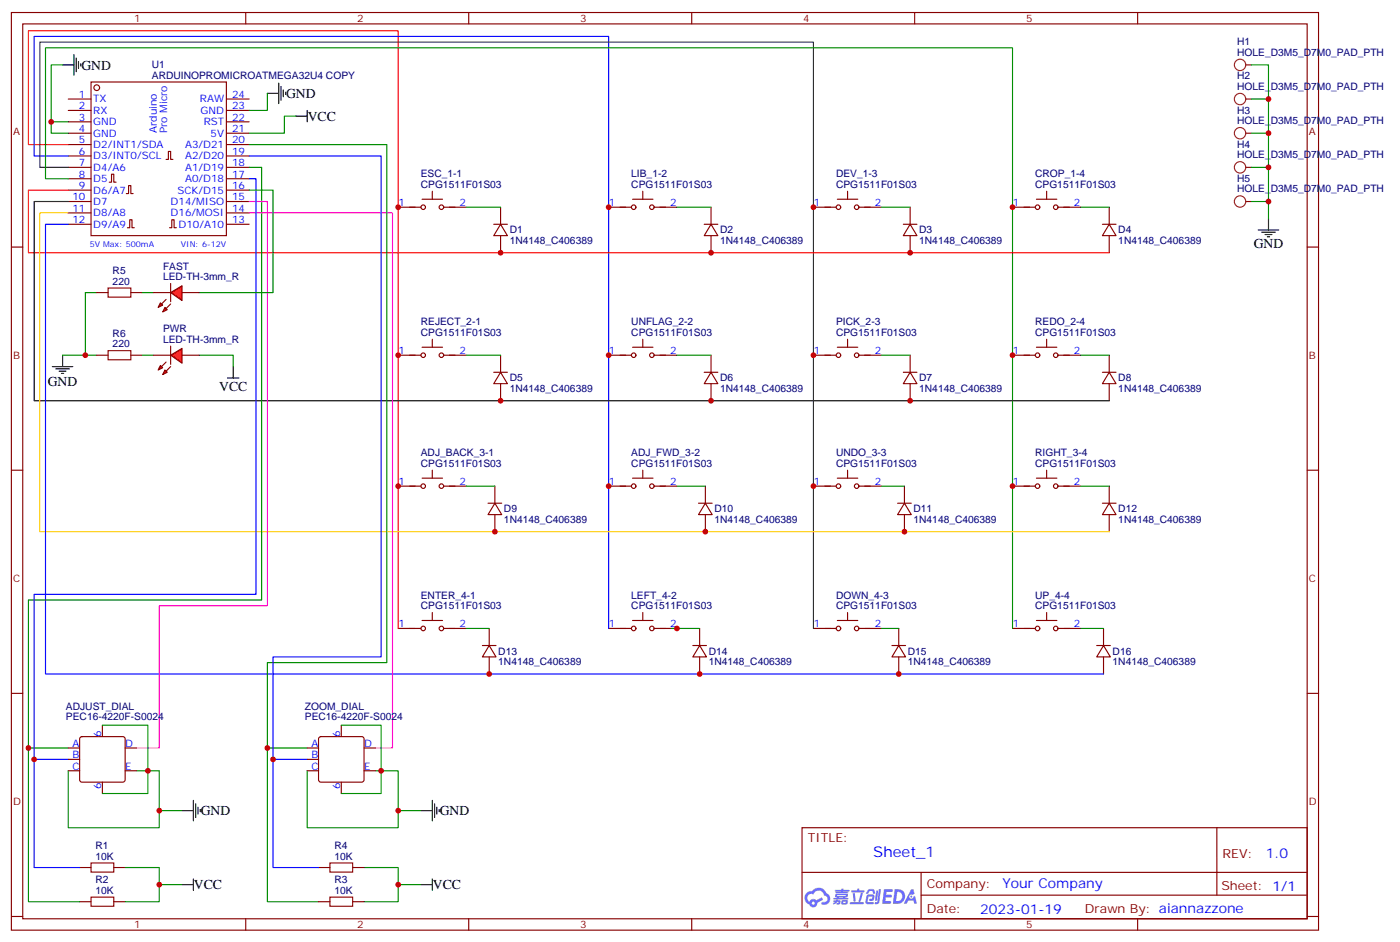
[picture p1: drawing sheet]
# EasyEDA schematic Lightroom_Schematic.json
TITLE: Sheet_1; REV: 1.0; Date: 2023-01-19; Sheet: 1/1; Drawn By: aiannazzone; Company: Your Company

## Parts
ADJ_BACK_3-1  CPG1511F01S03  [KEY-TH_CPG1511F01S0X]
ADJ_FWD_3-2  CPG1511F01S03  [KEY-TH_CPG1511F01S0X]
ADJUST_DIAL  PEC16-4220F-S0024  [SW-SMD_PEC16-4220F-S0024]
CROP_1-4  CPG1511F01S03  [KEY-TH_CPG1511F01S0X]
D1  1N4148_C406389  [DO-35_BD2.0-L4.2-P8.20-D0.5-RD]
D2  1N4148_C406389  [DO-35_BD2.0-L4.2-P8.20-D0.5-RD]
D3  1N4148_C406389  [DO-35_BD2.0-L4.2-P8.20-D0.5-RD]
D4  1N4148_C406389  [DO-35_BD2.0-L4.2-P8.20-D0.5-RD]
D5  1N4148_C406389  [DO-35_BD2.0-L4.2-P8.20-D0.5-RD]
D6  1N4148_C406389  [DO-35_BD2.0-L4.2-P8.20-D0.5-RD]
D7  1N4148_C406389  [DO-35_BD2.0-L4.2-P8.20-D0.5-RD]
D8  1N4148_C406389  [DO-35_BD2.0-L4.2-P8.20-D0.5-RD]
D9  1N4148_C406389  [DO-35_BD2.0-L4.2-P8.20-D0.5-RD]
D10  1N4148_C406389  [DO-35_BD2.0-L4.2-P8.20-D0.5-RD]
D11  1N4148_C406389  [DO-35_BD2.0-L4.2-P8.20-D0.5-RD]
D12  1N4148_C406389  [DO-35_BD2.0-L4.2-P8.20-D0.5-RD]
D13  1N4148_C406389  [DO-35_BD2.0-L4.2-P8.20-D0.5-RD]
D14  1N4148_C406389  [DO-35_BD2.0-L4.2-P8.20-D0.5-RD]
D15  1N4148_C406389  [DO-35_BD2.0-L4.2-P8.20-D0.5-RD]
D16  1N4148_C406389  [DO-35_BD2.0-L4.2-P8.20-D0.5-RD]
DEV_1-3  CPG1511F01S03  [KEY-TH_CPG1511F01S0X]
DOWN_4-3  CPG1511F01S03  [KEY-TH_CPG1511F01S0X]
ENTER_4-1  CPG1511F01S03  [KEY-TH_CPG1511F01S0X]
ESC_1-1  CPG1511F01S03  [KEY-TH_CPG1511F01S0X]
FAST  LED-TH-3mm_R  [LED-TH_BD3.0_RED]
H1  HOLE_D3M5_D7M0_PAD_PTH  [HOLE_D3M5_D7M0_PAD_PTH]
H2  HOLE_D3M5_D7M0_PAD_PTH  [HOLE_D3M5_D7M0_PAD_PTH]
H3  HOLE_D3M5_D7M0_PAD_PTH  [HOLE_D3M5_D7M0_PAD_PTH]
H4  HOLE_D3M5_D7M0_PAD_PTH  [HOLE_D3M5_D7M0_PAD_PTH]
H5  HOLE_D3M5_D7M0_PAD_PTH  [HOLE_D3M5_D7M0_PAD_PTH]
LEFT_4-2  CPG1511F01S03  [KEY-TH_CPG1511F01S0X]
LIB_1-2  CPG1511F01S03  [KEY-TH_CPG1511F01S0X]
PICK_2-3  CPG1511F01S03  [KEY-TH_CPG1511F01S0X]
PWR  LED-TH-3mm_R  [LED-TH_BD3.0_RED]
R1  10K  [RES-TH_BD4.0-L11.5-P15.50-D0.7]
R2  10K  [RES-TH_BD4.0-L11.5-P15.50-D0.7]
R3  10K  [RES-TH_BD4.0-L11.5-P15.50-D0.7]
R4  10K  [RES-TH_BD4.0-L11.5-P15.50-D0.7]
R5  220  [RES-TH_BD4.0-L11.5-P15.50-D0.7]
R6  220  [RES-TH_BD4.0-L11.5-P15.50-D0.7]
REDO_2-4  CPG1511F01S03  [KEY-TH_CPG1511F01S0X]
REJECT_2-1  CPG1511F01S03  [KEY-TH_CPG1511F01S0X]
RIGHT_3-4  CPG1511F01S03  [KEY-TH_CPG1511F01S0X]
U1  ARDUINOPROMICROATMEGA32U4 COPY  [ARDUINOPROMICRO]
UNDO_3-3  CPG1511F01S03  [KEY-TH_CPG1511F01S0X]
UNFLAG_2-2  CPG1511F01S03  [KEY-TH_CPG1511F01S0X]
UP_4-4  CPG1511F01S03  [KEY-TH_CPG1511F01S0X]
ZOOM_DIAL  PEC16-4220F-S0024  [SW-SMD_PEC16-4220F-S0024]

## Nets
GND: ADJUST_DIAL.6 ADJUST_DIAL.C ADJUST_DIAL.E H1.1 H2.1 H3.1 H4.1 H5.1 R5.1 R6.1 U1.3(GND) U1.4(GND) U1.23(GND) ZOOM_DIAL.6 ZOOM_DIAL.C ZOOM_DIAL.E
VCC: PWR.1 R1.2 R2.2 R3.2 R4.2 U1.21(5V)
ADJ_BACK_3-1_2: ADJ_BACK_3-1.2 D9.1(C)
ADJ_FWD_3-2_2: ADJ_FWD_3-2.2 D10.1(C)
CROP_1-4_2: CROP_1-4.2 D4.1(C)
DEV_1-3_2: D3.1(C) DEV_1-3.2
DOWN_4-3_2: D15.1(C) DOWN_4-3.2
ENTER_4-1_2: D13.1(C) ENTER_4-1.2
ESC_1-1_2: D1.1(C) ESC_1-1.2
LEFT_4-2_2: D14.1(C) LEFT_4-2.2
LIB_1-2_2: D2.1(C) LIB_1-2.2
PICK_2-3_2: D7.1(C) PICK_2-3.2
R5_2: FAST.2 R5.2
R6_2: PWR.2 R6.2
REDO_2-4_2: D8.1(C) REDO_2-4.2
REJECT_2-1_2: D5.1(C) REJECT_2-1.2
RIGHT_3-4_2: D12.1(C) RIGHT_3-4.2
U1_5: ADJ_BACK_3-1.1 ENTER_4-1.1 ESC_1-1.1 REJECT_2-1.1 U1.5(D2/INT1/SDA)
U1_6: ADJ_FWD_3-2.1 LEFT_4-2.1 LIB_1-2.1 U1.6(D3/INT0/SCL) UNFLAG_2-2.1
U1_7: DEV_1-3.1 DOWN_4-3.1 PICK_2-3.1 U1.7(D4/A6) UNDO_3-3.1
U1_8: CROP_1-4.1 REDO_2-4.1 RIGHT_3-4.1 U1.8(D5) UP_4-4.1
U1_9: D1.2(A) D2.2(A) D3.2(A) D4.2(A) U1.9(D6/A7)
U1_10: D5.2(A) D6.2(A) D7.2(A) D8.2(A) U1.10(D7)
U1_11: D9.2(A) D10.2(A) D11.2(A) D12.2(A) U1.11(D8/A8)
U1_12: D13.2(A) D14.2(A) D15.2(A) D16.2(A) U1.12(D9/A9)
U1_14: U1.14(D16/MOSI) ZOOM_DIAL.D
U1_15: ADJUST_DIAL.D U1.15(D14/MISO)
U1_16: FAST.1 U1.16(SCK/D15)
U1_17: ADJUST_DIAL.B R1.1 U1.17(A0/D18)
U1_18: ADJUST_DIAL.A R2.1 U1.18(A1/D19)
U1_19: R4.1 U1.19(A2/D20) ZOOM_DIAL.B
U1_20: R3.1 U1.20(A3/D21) ZOOM_DIAL.A
UNDO_3-3_2: D11.1(C) UNDO_3-3.2
UNFLAG_2-2_2: D6.1(C) UNFLAG_2-2.2
UP_4-4_2: D16.1(C) UP_4-4.2

Not connected (* = marked no-connect by the designer): U1 1(TX) 2(RX) 13(D10/A10) 22(RST) 24(RAW)

# EasyEDA board Lightroom_PCB.json

Outline 114.3 x 114.3 mm; copper layers: TopLayer, BottomLayer. Coordinates in mm from the lower left corner of the outline.
Outline path: 0,109.22 arc(1.49,112.81) 5.08,114.3 109.22,114.3 arc(112.81,112.81) 114.3,109.22 114.3,5.08 arc(112.81,1.49) 109.22,0 5.08,0 arc(1.49,1.49) 0,5.08 0,109.22

## Design rules (mm)
Default: track 0.254, clearance 0.152, via 0.61, via hole 0.305

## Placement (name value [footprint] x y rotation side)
ADJ_BACK_3-1  CPG1511F01S03  [KEY-TH_CPG1511F01S0X]  20.19 34.54 0 top
ADJ_FWD_3-2  CPG1511F01S03  [KEY-TH_CPG1511F01S0X]  39.24 34.54 0 top
ADJUST_DIAL  PEC16-4220F-S0024  [SW-SMD_PEC16-4220F-S0024]  30.35 53.59 0 top
CROP_1-4  CPG1511F01S03  [KEY-TH_CPG1511F01S0X]  96.39 57.4 0 top
D1  1N4148_C406389  [DO-35_BD2.0-L4.2-P8.20-D0.5-RD]  97.03 37.72 180 bottom
D2  1N4148_C406389  [DO-35_BD2.0-L4.2-P8.20-D0.5-RD]  97.03 33.06 180 bottom
D3  1N4148_C406389  [DO-35_BD2.0-L4.2-P8.20-D0.5-RD]  97.03 28.41 180 bottom
D4  1N4148_C406389  [DO-35_BD2.0-L4.2-P8.20-D0.5-RD]  97.03 23.75 180 bottom
D5  1N4148_C406389  [DO-35_BD2.0-L4.2-P8.20-D0.5-RD]  44.96 78.99 180 bottom
D6  1N4148_C406389  [DO-35_BD2.0-L4.2-P8.20-D0.5-RD]  44.96 70.1 180 bottom
D7  1N4148_C406389  [DO-35_BD2.0-L4.2-P8.20-D0.5-RD]  44.96 65.66 180 bottom
D8  1N4148_C406389  [DO-35_BD2.0-L4.2-P8.20-D0.5-RD]  44.96 74.55 180 bottom
D9  1N4148_C406389  [DO-35_BD2.0-L4.2-P8.20-D0.5-RD]  58.93 23.75 180 bottom
D10  1N4148_C406389  [DO-35_BD2.0-L4.2-P8.20-D0.5-RD]  58.93 28.41 180 bottom
D11  1N4148_C406389  [DO-35_BD2.0-L4.2-P8.20-D0.5-RD]  58.93 37.72 180 bottom
D12  1N4148_C406389  [DO-35_BD2.0-L4.2-P8.20-D0.5-RD]  58.93 33.06 180 bottom
D13  1N4148_C406389  [DO-35_BD2.0-L4.2-P8.20-D0.5-RD]  44.96 18.67 180 bottom
D14  1N4148_C406389  [DO-35_BD2.0-L4.2-P8.20-D0.5-RD]  44.96 14.01 180 bottom
D15  1N4148_C406389  [DO-35_BD2.0-L4.2-P8.20-D0.5-RD]  44.96 9.36 180 bottom
D16  1N4148_C406389  [DO-35_BD2.0-L4.2-P8.20-D0.5-RD]  44.96 4.7 180 bottom
DEV_1-3  CPG1511F01S03  [KEY-TH_CPG1511F01S0X]  96.39 95.5 0 top
DOWN_4-3  CPG1511F01S03  [KEY-TH_CPG1511F01S0X]  77.34 15.49 0 top
ENTER_4-1  CPG1511F01S03  [KEY-TH_CPG1511F01S0X]  30.35 15.49 0 top
ESC_1-1  CPG1511F01S03  [KEY-TH_CPG1511F01S0X]  58.29 95.5 0 top
FAST  LED-TH-3mm_R  [LED-TH_BD3.0_RED]  6.22 30.73 0 top
H1  -  [HOLE_D3M5_D7M0_PAD_PTH]  44.96 106.93 0 top
H2  -  [HOLE_D3M5_D7M0_PAD_PTH]  106.55 106.93 0 top
H3  -  [HOLE_D3M5_D7M0_PAD_PTH]  6.22 6.6 0 top
H4  -  [HOLE_D3M5_D7M0_PAD_PTH]  106.55 41.53 0 top
H5  -  [HOLE_D3M5_D7M0_PAD_PTH]  44.96 53.59 0 top
LEFT_4-2  CPG1511F01S03  [KEY-TH_CPG1511F01S0X]  58.29 15.49 0 top
LIB_1-2  CPG1511F01S03  [KEY-TH_CPG1511F01S0X]  77.34 95.5 0 top
PICK_2-3  CPG1511F01S03  [KEY-TH_CPG1511F01S0X]  96.39 76.45 0 top
PWR  LED-TH-3mm_R  [LED-TH_BD3.0_RED]  30.35 107.57 0 top
R1  10K  [RES-TH_BD4.0-L11.5-P15.50-D0.7]  11.3 49.78 0 bottom
R2  10K  [RES-TH_BD4.0-L11.5-P15.50-D0.7]  11.3 57.4 0 bottom
R3  10K  [RES-TH_BD4.0-L11.5-P15.50-D0.7]  11.3 63.75 0 bottom
R4  10K  [RES-TH_BD4.0-L11.5-P15.50-D0.7]  11.3 70.1 0 bottom
R5  220  [RES-TH_BD4.0-L11.5-P15.50-D0.7#2]  13.21 15.49 180 bottom
R6  220  [RES-TH_BD4.0-L11.5-P15.50-D0.7#3]  44.96 92.33 90 bottom
REDO_2-4  CPG1511F01S03  [KEY-TH_CPG1511F01S0X]  77.34 57.4 0 top
REJECT_2-1  CPG1511F01S03  [KEY-TH_CPG1511F01S0X]  58.29 76.45 0 top
RIGHT_3-4  CPG1511F01S03  [KEY-TH_CPG1511F01S0X]  96.39 15.49 0 top
U1  ARDUINOPROMICROATMEGA32U4 COPY  [ARDUINOPROMICRO]  11.3 94.87 0 top
UNDO_3-3  CPG1511F01S03  [KEY-TH_CPG1511F01S0X]  58.29 57.4 0 top
UNFLAG_2-2  CPG1511F01S03  [KEY-TH_CPG1511F01S0X]  77.34 76.45 0 top
UP_4-4  CPG1511F01S03  [KEY-TH_CPG1511F01S0X]  77.34 34.54 0 top
ZOOM_DIAL  PEC16-4220F-S0024  [SW-SMD_PEC16-4220F-S0024]  30.35 80.9 0 top

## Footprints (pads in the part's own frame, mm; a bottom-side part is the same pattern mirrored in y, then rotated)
ARDUINOPROMICRO
  rect 1.524x1.524 hole 0.914: 1(-7.62,12.7)
  oval 1.524x1.524 hole 0.914: 2(-7.62,10.16) 3(-7.62,7.62) 4(-7.62,5.08) 5(-7.62,2.54) 6(-7.62,0) 7(-7.62,-2.54) 8(-7.62,-5.08) 9(-7.62,-7.62) 10(-7.62,-10.16) 11(-7.62,-12.7) 12(-7.62,-15.24) 13(7.62,-15.24) 14(7.62,-12.7) 15(7.62,-10.16) 16(7.62,-7.62) 17(7.62,-5.08) 18(7.62,-2.54) 19(7.62,0) 20(7.62,2.54) 21(7.62,5.08) 22(7.62,7.62) 23(7.62,10.16) 24(7.62,12.7)
DO-35_BD2.0-L4.2-P8.20-D0.5-RD
  oval 1.6x1.6 hole 0.8: 1(-4.1,0) 2(4.1,0)
HOLE_D3M5_D7M0_PAD_PTH
  oval 7x7 hole 3.556: 1(0,0)
KEY-TH_CPG1511F01S0X
  round 4.2 hole 4.2 unplated: (0.635,-3.81)
  oval 2.4x2.4 hole 1.6: 1(-3.175,-1.27) 2(3.175,1.27)
LED-TH_BD3.0_RED
  oval 1.4x1.4 hole 0.9: 1(0,1.27) 2(0,-1.27)
RES-TH_BD4.0-L11.5-P15.50-D0.7
  oval 1.524x1.524 hole 1: 1(-7.75,0) 2(7.75,0)
RES-TH_BD4.0-L11.5-P15.50-D0.7#2
  oval 1.524x1.524 hole 1: 1(-7.75,0) 2(7.75,0)
RES-TH_BD4.0-L11.5-P15.50-D0.7#3
  oval 1.524x1.524 hole 1: 1(-7.75,0) 2(7.75,0)
SW-SMD_PEC16-4220F-S0024
  oval 3.2x3.5 hole 2.4x2.5: 6(-7.4,1.75) 6(7.4,1.75)
  oval 2.5x2.5 hole 1.6: A(-5.08,-8.75) B(0,-8.75) C(5.08,-8.75) D(-2.54,8.75) E(2.54,8.75)

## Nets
As in the schematic.

## Via types
v1: diameter 0.61, hole 0.305, TopLayer to BottomLayer, 9 vias

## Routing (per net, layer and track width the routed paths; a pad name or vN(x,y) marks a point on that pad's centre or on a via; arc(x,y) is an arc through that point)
GND: length 354.5
  TopLayer w0.254: R6.1 39.68,84.58 ZOOM_DIAL.6 ZOOM_DIAL.6 ; U1.4 U1.3 16.38,102.49 U1.23 ; H5.1 39.5,53.59 ADJUST_DIAL.6 ADJUST_DIAL.6 ; H2.1 H1.1 ; H3.1 12.07,6.6 R5.1
  BottomLayer w0.254: ADJUST_DIAL.C 35.43,53.02 ADJUST_DIAL.6 35.43,57.66 35.43,62.34 ; H1.1 46.02,105.88 46.02,85.64 R6.1 ; H4.1 H2.1 ; 35.43,62.34 ADJUST_DIAL.E ; 35.43,62.34 ZOOM_DIAL.C 35.43,80.33 ZOOM_DIAL.6 37.75,84.79 ZOOM_DIAL.E ; ADJUST_DIAL.6 22.95,41.56 15.46,34.07 15.46,20.99 R5.1 ; ZOOM_DIAL.6 22.95,101 U1.23
VCC: length 69.3
  TopLayer w0.254: U1.21 27.81,108.84 PWR.1 ; v1(23.56,74.28) 23.23,74.28 R4.2
  BottomLayer w0.254: R4.2 R3.2 R2.2 R1.2 ; U1.21 20.83,98.04 20.83,77.01 v1(23.56,74.28)
ADJ_BACK_3-1_2: length 44.7
  TopLayer w0.254: ADJ_BACK_3-1.2 33.1,26.08 60.7,26.08 D9.1
ADJ_FWD_3-2_2: length 23.7
  TopLayer w0.254: ADJ_FWD_3-2.2 55.62,35.81 D10.1
CROP_1-4_2: length 40.2
  BottomLayer w0.254: CROP_1-4.2 98.71,58.67 94.61,54.57 94.61,30.27 D4.1
DEV_1-3_2: length 70.3
  BottomLayer w0.254: DEV_1-3.2 102.7,93.64 102.7,29.98 D3.1
DOWN_4-3_2: length 34.5
  TopLayer w0.254: D15.1 52.86,9.36 58.64,15.14 70.82,15.14 72.45,16.76 80.52,16.76
ENTER_4-1_2: length 16.3
  TopLayer w0.254: D13.1 47.15,16.76 33.53,16.76
ESC_1-1_2: length 82.9
  BottomLayer w0.254: ESC_1-1.2 73.87,96.77 75.73,94.91 75.73,93.19 75.51,92.97 75.51,85.27 101.13,59.65 D1.1
LEFT_4-2_2: length 13.5
  TopLayer w0.254: LEFT_4-2.2 51.81,16.76 D14.1
LIB_1-2_2: length 73.2
  BottomLayer w0.254: 80.52,96.77 80.52,80.88 102.3,59.1 102.3,34.23 D2.1
PICK_2-3_2: length 64.8
  TopLayer w0.254: v1(49.74,77.14) 59.52,77.14 60.45,76.2 62.81,76.2 65.89,79.29 98,79.29 PICK_2-3.2
  BottomLayer w0.254: v1(49.74,77.14) 47.98,75.37 47.98,66.74 D7.1
R5_2: length 14.3
  BottomLayer w0.254: FAST.2 5.46,28.7 R5.2
R6_2: length 17.2
  TopLayer w0.254: R6.2 38.74,106.3 PWR.2
REDO_2-4_2: length 38.3
  TopLayer w0.254: v1(54.73,71.99) 68.04,58.67 80.52,58.67
  BottomLayer w0.254: v1(54.73,71.99) 54.73,72.49 52.66,74.55 D8.1
REJECT_2-1_2: length 12.9
  TopLayer w0.254: REJECT_2-1.2 50.33,77.72 D5.1
RIGHT_3-4_2: length 43.3
  TopLayer w0.254: RIGHT_3-4.2 85.41,16.76 69.11,33.06 D12.1
U1_5: length 167.4
  TopLayer w0.254: U1.5 5.05,96.05 53.31,96.05 ESC_1-1.1 ; ADJ_BACK_3-1.1 25.35,41.6 v1(49.62,41.6)
  BottomLayer w0.254: ESC_1-1.1 54.8,93.91 54.8,75.5 REJECT_2-1.1 55.31,74.99 55.31,58.91 49.62,53.21 v1(49.62,41.6) ; ENTER_4-1.1 17.02,24.38 ADJ_BACK_3-1.1
U1_6: length 191.4
  TopLayer w0.254: LIB_1-2.1 58.1,94.23 55.07,91.2 3.28,91.2 2.5,91.99 2.5,93.69 U1.6
  BottomLayer w0.254: LEFT_4-2.1 52.8,16.55 ; 52.8,16.55 41.54,27.8 39.33,27.8 36.07,31.06 ADJ_FWD_3-2.1 ; 52.8,16.55 69.48,33.23 69.48,70.5 UNFLAG_2-2.1 LIB_1-2.1
U1_7: length 198.9
  TopLayer w0.254: 55.38,92.68 55.72,92.68 58.16,95.12 72.51,95.12 73.16,95.76 75.96,95.76 77.49,94.23 DEV_1-3.1 ; 55.38,92.68 54.33,92.68 53.41,93.6 4.95,93.6 U1.7 ; 55.38,92.68 v1(55.38,92.55) ; UNDO_3-3.1 55.12,49.61 v1(74.14,30.59)
  BottomLayer w0.254: v1(55.38,92.55) 55.38,79.46 56.66,78.19 56.66,74.11 56.45,73.91 56.45,57.47 UNDO_3-3.1 ; v1(74.14,30.59) 74.14,14.25 DOWN_4-3.1 ; PICK_2-3.1 DEV_1-3.1
U1_8: length 169.1
  TopLayer w0.254: CROP_1-4.1 REDO_2-4.1 69.42,56.13 52.59,72.97 52.59,73.3 45.43,80.46 20.13,80.46 19.54,81.04 12.43,81.04 U1.8
  BottomLayer w0.254: UP_4-4.1 REDO_2-4.1 ; CROP_1-4.1 94.04,55.31 94.04,15.05 RIGHT_3-4.1
U1_9: length 127.2
  TopLayer w0.254: D1.2 87.26,37.72 52.18,72.8 52.18,73.13 49.08,76.23 11.22,76.23 3.86,83.58 3.33,83.58 2.58,84.34 2.58,86.15 U1.9
  BottomLayer w0.254: D1.2 D2.2 D3.2 D4.2
U1_10: length 53.2
  TopLayer w0.254: U1.10 9.81,78.58 40.45,78.58 D5.2
  BottomLayer w0.254: D5.2 D8.2 D6.2 D7.2
U1_11: length 90.3
  TopLayer w0.254: D11.2 54.83,49.25 46.02,58.06 41.58,58.06 24.77,74.87 10.98,74.87 U1.11
  BottomLayer w0.254: D9.2 D10.2 D12.2 D11.2
U1_12: length 92.9
  TopLayer w0.254: U1.12 15.36,67.95 v1(19.82,67.95)
  BottomLayer w0.254: v1(19.82,67.95) 27.81,59.96 27.81,31.71 D13.2 D14.2 D15.2 D16.2
U1_14: length 12
  TopLayer w0.254: ZOOM_DIAL.D 26.4,89.65 U1.14
U1_15: length 26
  BottomLayer w0.254: ADJUST_DIAL.D 27.81,67.07 20.01,74.87 20.01,83.62 U1.15
U1_16: length 60.5
  BottomLayer w0.254: U1.16 17.63,85.96 17.63,43.41 FAST.1
U1_17: length 75.2
  TopLayer w0.254: R1.1 6.91,46.42 28.77,46.42 ADJUST_DIAL.B
  BottomLayer w0.254: R1.1 17.17,63.4 17.17,88.03 U1.17
U1_18: length 74.5
  TopLayer w0.254: ADJUST_DIAL.A 7.01,44.84 2.37,49.49 2.37,56.22 R2.1
  BottomLayer w0.254: R2.1 15.55,69.4 15.55,88.96 U1.18
U1_19: length 52.8
  TopLayer w0.254: v1(11.54,75.65) 26.85,75.65 ZOOM_DIAL.B
  BottomLayer w0.254: R4.1 9.1,75.65 v1(11.54,75.65) 11.54,87.49 U1.19
U1_20: length 53.3
  TopLayer w0.254: R3.1 16.88,63.75 ZOOM_DIAL.A
  BottomLayer w0.254: U1.20 20.42,95.91 20.42,76.59 24.86,72.15 ZOOM_DIAL.A
UNDO_3-3_2: length 21.6
  BottomLayer w0.254: D11.1 63.03,57.11 UNDO_3-3.2
UNFLAG_2-2_2: length 34.6
  TopLayer w0.254: v1(53.17,73.21) 55.27,73.21 57.22,75.15 71.8,75.15 74.37,77.72 80.52,77.72
  BottomLayer w0.254: v1(53.17,73.21) 52.16,73.21 D6.1
UP_4-4_2: length 45.5
  BottomLayer w0.254: 80.52,35.81 78.84,35.81 74.79,31.77 74.21,31.77 59.48,17.03 59.48,15.6 49.06,5.18 D16.1

## Copper pours and planes (outline as drawn; the poured copper is in the pictures)
GND on BottomLayer: 126.24,-3.56 -7.75,-3.56 -7.75,129.79 126.24,129.79 126.24,108.2 126.87,107.57

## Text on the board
TopSilkLayer: Lightroom MacroPad v1 | Adam Iannazzone
